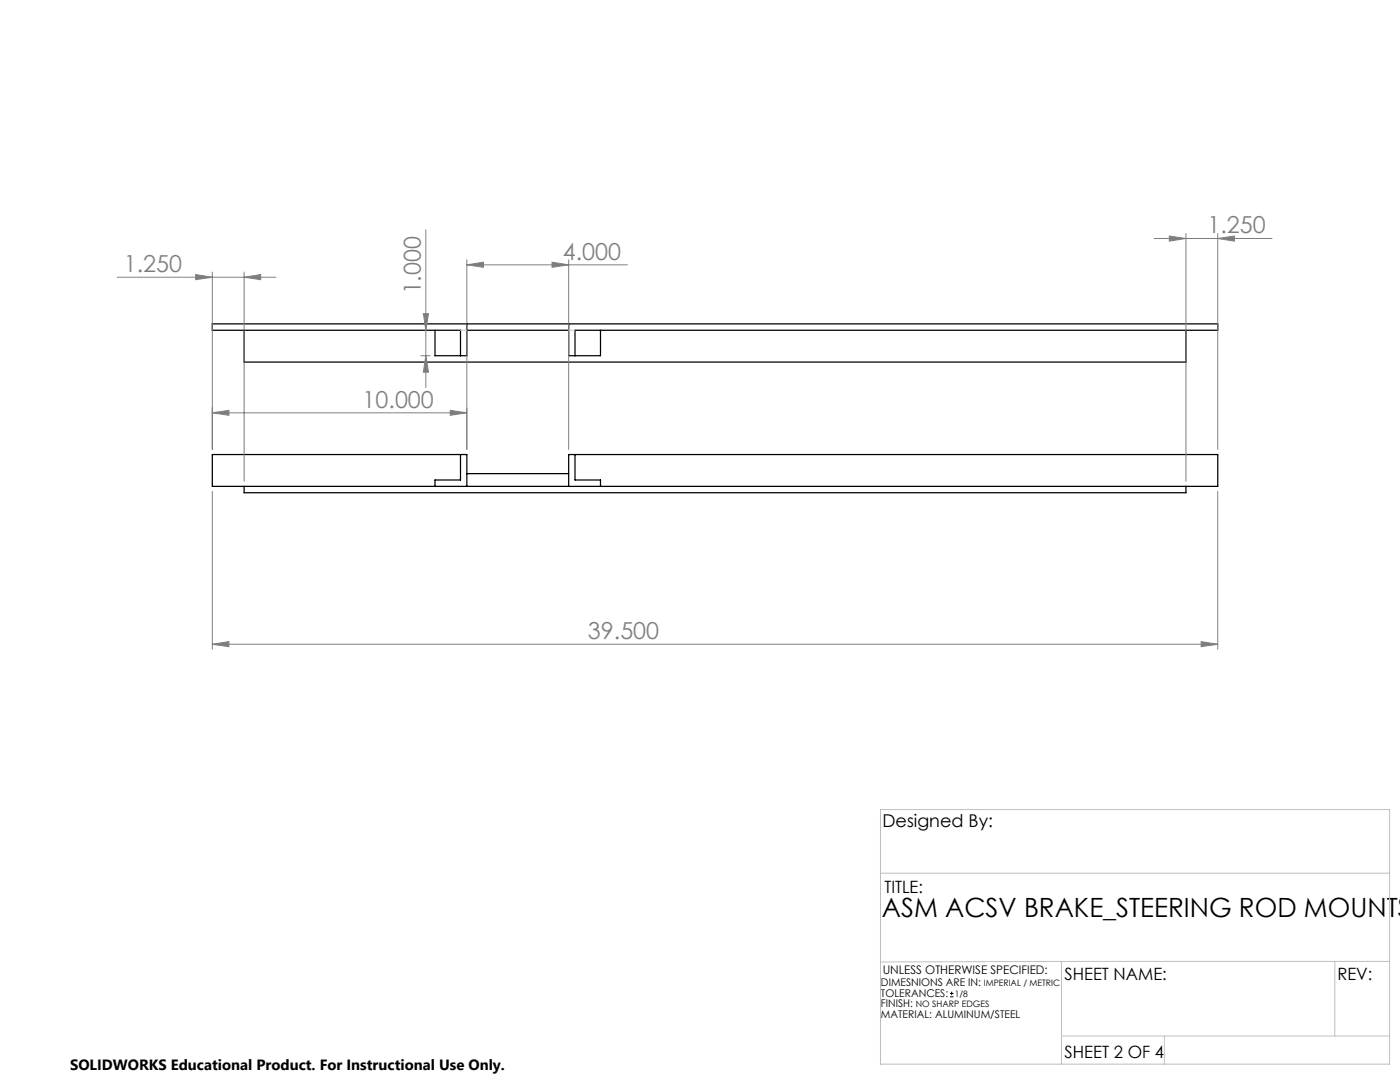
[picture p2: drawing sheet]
<svg xmlns="http://www.w3.org/2000/svg" width="279mm" height="216mm" viewBox="0 0 279 216" stroke-linecap="round" stroke-linejoin="round" font-family="sans-serif">
<path d="M48.7 65.9v6.3h188v-6.3M91.9 71v-5.1h-49.5v-1.3h200.6v1.3h-128.2v5.1M93.2 64.6v6.4h-6.4v-5.1M93.2 65.9h20.3M113.5 64.6v6.4h6.3v-5.1M48.7 97v1.3h188v-1.3M91.9 90.7v5.1h-5.1v1.2M93.2 97v-6.3h-50.8v6.3h200.6v-6.3h-129.5v6.3M93.2 94.5h20.3M114.8 90.7v5.1h5v1.2" fill="none" stroke="#000" stroke-width=".25"/>
<path d="M189.6 198.9h.7M189.6 198.2h.7M189.9 197.9v.7" fill="none" stroke="#000" stroke-width=".2"/>
<g fill="none" stroke="#808080" stroke-width=".2">
<path d="M23.4 55.3h31.7M39.1 54.8l3.3 .5-3.3 .5zM42.4 54.3v35.4M48.7 55.3l3.3-.5v1zM48.7 54.3v41.7M85 45.9v31.4M93.2 52.8l3.3-.5v1zM93.2 51.8v37.9M93.2 52.8h32M110.2 52.3l3.3 .5-3.3 .5zM113.5 51.8v37.9M230.3 47.6h23.6"/>
<path d="M233.4 47.1l3.3 .5-3.3 .5zM236.7 46.6v49.4M243 47.6l3.3-.5v1zM243 46.6v43.1M84 71h1.8M84.5 62.6h1l-.5 3.3zM85 71l.5 3.3h-1zM42.4 82.4l3.3-.5v1zM42.4 98v31.5M42.4 82.4h50.8M89.9 81.9l3.3 .5-3.3 .5zM243 98v31.5"/>
<path d="M42.4 128.6l3.3-.6v1zM42.4 128.6h200.6M239.7 128l3.3 .6-3.3 .4z"/>
</g>
<path d="M91.9 65.9h1.3M113.5 65.9h1.3M175.7 161.5h101.6v50.8h-101.6zM175.7 174.2h101.6M211.8 191.8h65.5M211.8 191.8v20.5M211.8 191.8l-36.1 .1M266.4 191.8v14.9M211.8 206.7h65.5M232.4 206.7v5.6" fill="none" stroke="#c0c0c0" stroke-width=".2"/>
<g fill="#808080">
<path d="M42.4 128.6l3.3-.6v1zM239.7 128l3.3 .6-3.3 .4zM39.1 54.8l3.3 .5-3.3 .5zM48.7 55.3l3.3-.5v1zM233.4 47.1l3.3 .5-3.3 .5zM243 47.6l3.3-.5v1zM42.4 82.4l3.3-.5v1zM89.9 81.9l3.3 .5-3.3 .5z"/>
<path d="M93.2 52.8l3.3-.5v1zM110.2 52.3l3.3 .5-3.3 .5z"/>
<path d="M85 71l.5 3.3h-1zM84.5 62.6h1l-.5 3.3z"/>
</g>
<text font-size="5.3" x="176" y="182.9">ASM ACSV BRAKE_STEERING ROD MOUNTS</text>
<g font-size="4.7" fill="#808080">
<text x="241" y="46.6">1.250</text>
<text x="112.3" y="51.8">4.000</text>
<text x="24.7" y="54.3">1.250</text>
<text x="84" y="58.8" transform="rotate(-90 84 58.8)">1.000</text>
<text x="72.4" y="81.3">10.000</text>
<text x="117.3" y="127.5">39.500</text>
</g>
<text font-size="3.5" x="176.1" y="165">Designed By:</text>
<g font-size="3.4">
<text x="176.5" y="178.1">TITLE:</text>
<text x="212.5" y="195.5">SHEET NAME:</text>
<text x="266.9" y="195.5">REV:</text>
<text x="212.5" y="211.1">SHEET 2 OF 4</text>
</g>
<text font-size="3" x="14" y="213.5">SOLIDWORKS Educational Product. For Instructional Use Only.</text>
<text font-size="2.4" x="176.2" y="194.4">UNLESS OTHERWISE SPECIFIED:</text>
<g font-size="2.1">
<text x="175.8" y="196.8">DIMESNIONS ARE IN:</text>
<text x="175.8" y="198.9">TOLERANCES:</text>
<text x="175.8" y="201">FINISH:</text>
<text x="175.8" y="203.1">MATERIAL: ALUMINUM/STEEL</text>
</g>
<g font-size="1.8">
<text x="196.3" y="196.8">IMPERIAL / METRIC</text>
<text x="182.8" y="201">NO SHARP EDGES</text>
<text x="190.5" y="198.9">1/8</text>
</g>
</svg>
